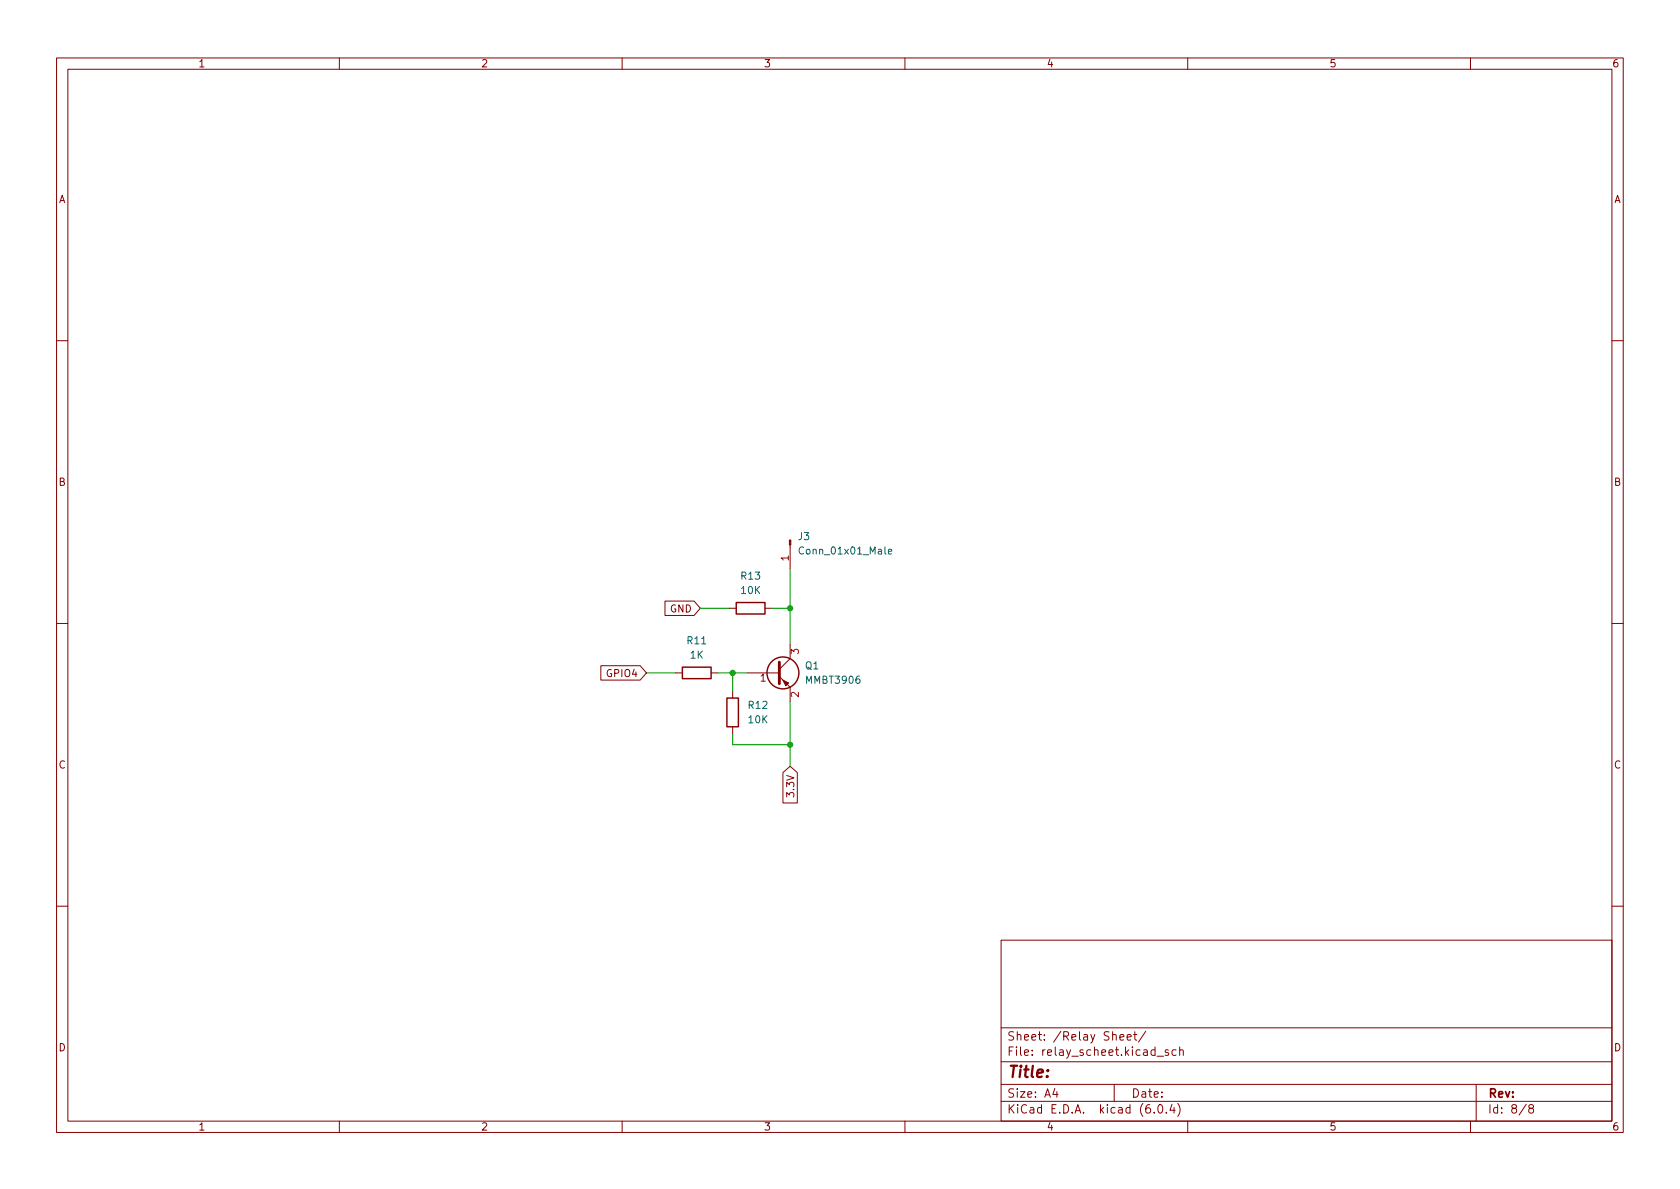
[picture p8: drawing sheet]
<svg xmlns="http://www.w3.org/2000/svg" width="297mm" height="210mm" viewBox="0 0 297 210" stroke-linecap="round" stroke-linejoin="round" font-family="sans-serif">
<g fill="none" stroke="#840000" stroke-width=".18">
<path d="M10 10.2h277v190.1h-277zM12 12.2h273v186.1h-273zM60 10.2v2M110 10.2v2M160 10.2v2M210 10.2v2M260 10.2v2M10 60.2h2M285 60.2h2M139.7 96.4v4.2M10 110.2h2M106.2 117.7h7l1.1 1.3-1.1 1.3h-7z"/>
<path d="M117.6 106.3h5.1l1.1 1.3-1.1 1.2h-5.1zM119.4 119h1.2M125.7 119h1.3M128.9 107.6h1.3M132.1 119h5.7M135.3 107.6h1.2M137.8 119.6l1.9 1.9v2.6M139.7 113.9v2.6l-1.9 1.9M285 110.2h2M129.5 122.2v1.2M129.5 128.5v1.3M138.4 136.6l1.3-1.1 1.3 1.1v5.4h-2.6z"/>
<path d="M10 160.2h2M177 166.3h108v32h-108zM285 160.2h2M60 198.3v2M110 198.3v2M160 198.3v2M177 194.8h108M177 191.8h108M177 187.8h108M177 181.8h108M186.5 192.5l-.4 1h1M186.9 193v1"/>
<path d="M197 191.8v3M198 183.4l.7-.1-.1-.3-.4-.1-.2 .2 .1 .8h.5M199.3 183.4l.7-.1-.1-.3-.4-.1-.2 .2 .1 .8h.5M200.4 182.9h.6M200.6 182.4v1.3l.4 .2M202.6 182.4l-1.3 1.9M204.1 196.7v.1M204.6 186.8h1.1M204.9 195.4l.2-.1a.81 .81 0 0 1 .6 .7 .81 .81 0 0 1-.3 .8h-.2a.81 .81 0 0 1-.6-.6 .81 .81 0 0 1 .3-.8zM206.2 196.7v.1M206.6 185.7l-.4-.1-.2 .2 .1 .3 .5 .1v.4h-.6M207.2 195.3l-.3 1h.9"/>
<path d="M207.6 195.8v1M207.9 185.7l-.4-.1-.3 .3v.4l.2 .3h.5M208.2 195.1a1.72 1.72 0 0 1 0 2.3M208.6 185.8l.2-.2 .3 .1 .1 .9M208.6 185.1v1.5M210 198.3v2M260 198.3v2M261 191.8v6.5M269.9 195.3l-1.3 1.9M270.6 196l-.3-.3 .1-.2 .2-.2 .4 .1 .2 .2-.1 .2-.7 .2-.1 .3v.2l.3 .3h.4l.2-.3-.1-.4-.2-.1"/>
</g>
<g fill="#840000" stroke="#840000" stroke-width=".18">
<path d="M139.6 95.5h.2v.9h-.2z"/>
<path d="M138.4 120.3l1 .5-.5 .5z"/>
</g>
<path d="M157.1 97.6l.6-.2-.1-.2-.3-.1-.2 .2v.6h.5" fill="none" stroke="#006464" stroke-width=".18"/>
<g fill="none" stroke="#840000" stroke-width=".25">
<path d="M120.6 118h5.1v2h-5.1zM130.2 106.5h5.1v2.1h-5.1zM128.5 123.4h2.1v5.1h-2.1z"/>
<circle cx="138.4" cy="119" r="2.82"/>
</g>
<path d="M137.8 117.1v3.8" fill="none" stroke="#840000" stroke-width=".51"/>
<path d="M114.3 119h5.1M123.8 107.6h5.1M127 119h5.1M129.5 119v3.2M136.5 107.6h3.2M139.7 100.6v13.3M129.5 129.8v1.9h10.2M139.7 124.1v11.4" fill="none" stroke="#009600" stroke-width=".18"/>
<g fill="#009600" stroke="#009600" stroke-width=".18">
<circle cx="139.7" cy="107.6" r=".46"/>
<circle cx="139.7" cy="131.7" r=".46"/>
<circle cx="129.5" cy="119" r=".46"/>
</g>
<text font-size="2.8" fill="#840000" x="178" y="190.6">Title:</text>
<g font-size="2.1" fill="#840000">
<text x="178" y="184">Sheet: /Relay Sheet/</text>
<text x="178" y="186.7">File: relay_scheet.kicad_sch</text>
<text x="178" y="196.9">KiCad E.D.A. kicad (6.0.4)</text>
<text x="178" y="194.1">Size: A4</text>
<text x="200" y="194.1">Date:</text>
<text x="263" y="194.1">Rev:</text>
<text x="263" y="196.9">Id: 8/8</text>
</g>
<g font-size="1.8" fill="#840000">
<text x="35" y="11.9">1</text>
<text x="85" y="11.9">2</text>
<text x="135" y="11.9">3</text>
<text x="185" y="11.9">4</text>
<text x="235" y="11.9">5</text>
<text x="285" y="11.9">6</text>
<text x="10.3" y="35.9">A</text>
<text x="285.3" y="35.9">A</text>
<text x="10.3" y="85.9">B</text>
<text x="285.3" y="85.9">B</text>
<text x="118.5" y="108.3">GND</text>
<text x="107.5" y="119.7">GPIO4</text>
<text x="10.3" y="135.9">C</text>
<text x="285.3" y="135.9">C</text>
<text x="140.4" y="140.6" transform="rotate(-90 140.4 140.6)">3.3V</text>
<text x="10.3" y="185.9">D</text>
<text x="285.3" y="185.9">D</text>
<text x="35" y="199.9">1</text>
<text x="85" y="199.9">2</text>
<text x="135" y="199.9">3</text>
<text x="185" y="199.9">4</text>
<text x="235" y="199.9">5</text>
<text x="285" y="199.9">6</text>
</g>
<g font-size="1.8" fill="#006464">
<text x="141.2" y="95.5">J3</text>
<text x="141.8" y="98">Conn_01x01_Male</text>
<text x="131.1" y="102.5">R13</text>
<text x="131.1" y="105">10K</text>
<text x="121.6" y="113.9">R11</text>
<text x="122.1" y="116.5">1K</text>
<text x="142.4" y="118.4">Q1</text>
<text x="132.4" y="125.3">R12</text>
<text x="142.7" y="120.9">MMBT3906</text>
<text x="132.4" y="127.9">10K</text>
</g>
<g font-size="1.8" fill="#a90000">
<text x="139.4" y="99.2" transform="rotate(-90 139.4 99.2)">1</text>
<text x="141.2" y="115.7" transform="rotate(-90 141.2 115.7)">3</text>
<text x="134.4" y="120.5">1</text>
<text x="141.2" y="123.3" transform="rotate(-90 141.2 123.3)">2</text>
</g>
</svg>
